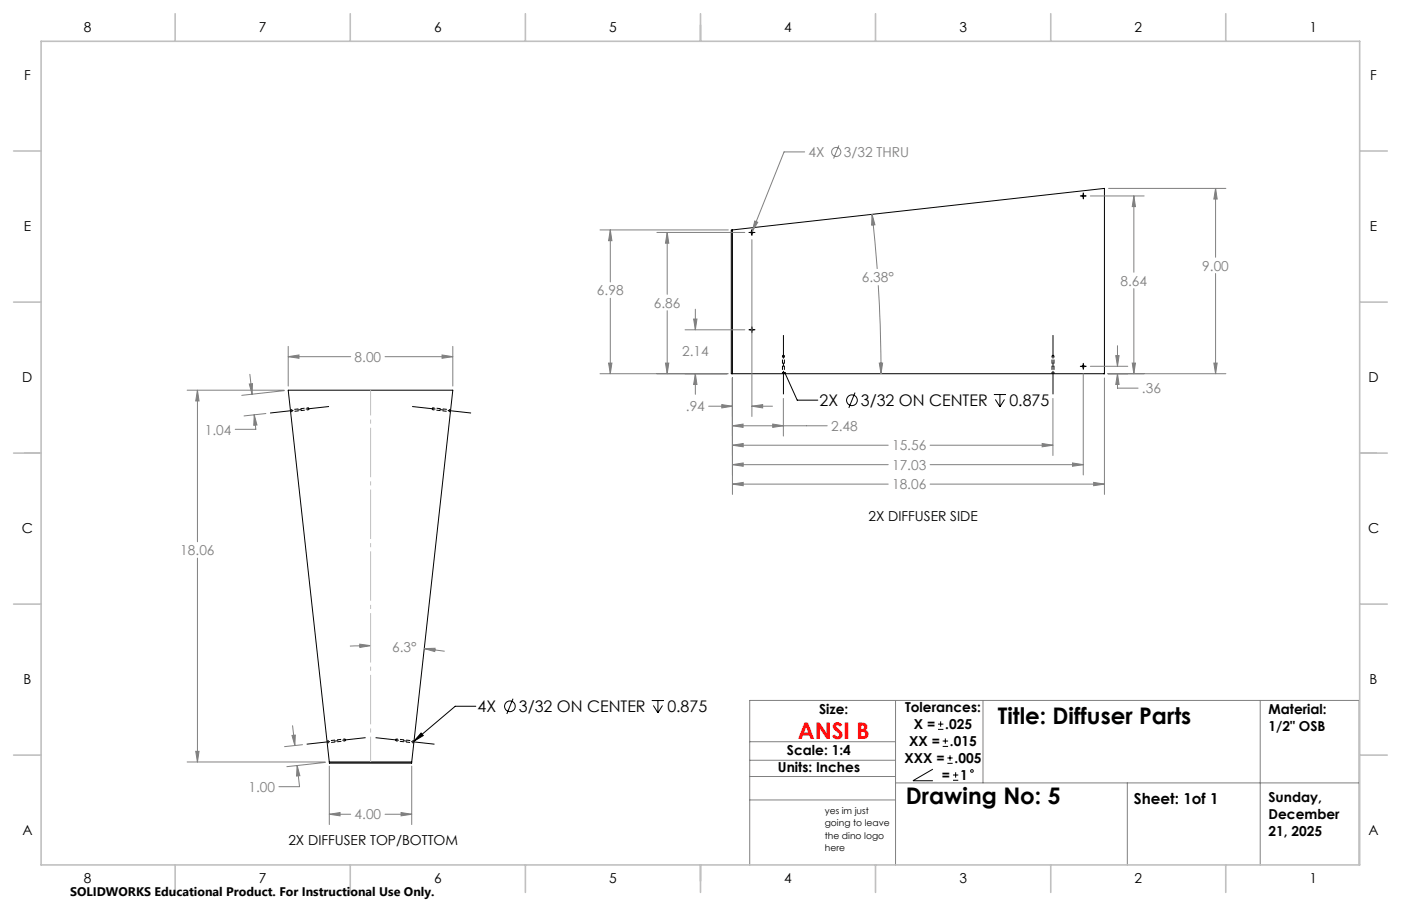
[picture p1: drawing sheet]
<svg xmlns="http://www.w3.org/2000/svg" width="432mm" height="279mm" viewBox="0 0 432 279" stroke-linecap="round" stroke-linejoin="round" font-family="sans-serif">
<g fill="none" stroke="#000" stroke-width=".31" stroke-dasharray="1.3 .6" stroke-linecap="butt">
<path d="M241.2 109.7h.6M241.2 109.7l.3-.2M241.5 109.5l.3 .2M324.2 109.7h.6M324.2 109.7l.3-.2M324.5 109.5l.3 .2M95.1 126.4l.2-.4M95.3 126l-.2-.2M133.2 126l.1 .4M133.4 125.8l-.2 .2M106.4 228.5l.1-.3M106.5 228.2l-.2-.3"/>
<path d="M121.9 228.2l.1 .3M122.1 227.9l-.2 .3"/>
</g>
<path d="M241.2 115.2v-5.5M241.8 109.7v5.5M324.2 115.2v-5.5M324.8 109.7v5.5M89.6 127l5.5-.6M95.1 125.8l-5.6 .6M133.3 126.4l5.5 .6M138.9 126.4l-5.5-.6M100.9 229.1l5.5-.6M106.3 227.9l-5.5 .6M122 228.5l5.6 .6M127.6 228.5l-5.5-.6" fill="none" stroke="#000" stroke-width=".31" stroke-dasharray="1.3 .6" stroke-dashoffset=".7" stroke-linecap="butt"/>
<g fill="none" stroke="#000" stroke-width=".31">
<path d="M333.9 59.5v1.8M225.4 70.9l115-12.8v57.2h-115zM225.7 70.9v44.4M230.8 71.7h1.9M231.7 70.8v1.8M333 60.4h1.8M230.8 101.7h1.9M231.7 100.8v1.8M241.9 115l3.8 8.4h6.4M333 113h1.8M333.9 112v1.9M263.5 121.1l-1.9 4.7"/>
<path d="M306.3 121.7h3.8M306.8 123.2l1.4 2.2M308.2 121.7v3.7M309.6 123.2l-1.4 2.2M146.6 217.8h-6.3l-12.7 10.8M158.1 215.5l-1.9 4.7M200.9 216h3.7M201.4 217.6l1.4 2.2M202.8 216v3.8M204.2 217.6l-1.4 2.2M101.5 235l-12.7-114.7h50.8l-12.7 114.7M101.5 235h25.4"/>
<path d="M101.5 235v.3h25.4v-.3M129.8 226.1l.7 .7-2.9 1.8zM287.5 237.2l-6.1 3.6h6.1M289.1 224.9h1.7M289.1 223.3h1.7M289.9 222.5v1.6M290.5 230.2h1.7M290.5 228.5h1.7M291.4 227.7v1.6M292 235.4h1.6M292 233.8h1.6M292.8 232.9v1.7"/>
<path d="M293.7 239h1.6M294.5 238.2v1.6M293.7 240.6h1.6"/>
<circle cx="231.8" cy="71.7" r=".29"/>
<circle cx="333.9" cy="60.4" r=".29"/>
<circle cx="231.8" cy="101.7" r=".29"/>
<circle cx="333.9" cy="113" r=".29"/>
<circle cx="262.6" cy="123.4" r="1.65"/>
<circle cx="157.2" cy="217.8" r="1.65"/>
<circle cx="299.6" cy="237.8" r=".41"/>
</g>
<path d="M95.1 126.4v-.6v.6M133.3 126.4l.1-.6-.1 .6M106.4 228.5l-.1-.6 .1 .6M122 228.5l.1-.6-.1 .6" fill="none" stroke="#000" stroke-width=".31" stroke-dasharray="1.3 .6" stroke-dashoffset=".6" stroke-linecap="butt"/>
<g fill="none" stroke="#808080" stroke-width=".31">
<path d="M248 46.8h-6.3l-9.9 24.6M258.6 44.8l-1.7 4.1M341.7 58.1h36.1M374.6 58.1l.5 3.3h-1zM374.6 58.1v21.2M184.9 70.9h39.6M188.1 70.9l.5 3.3h-1zM188.1 70.9v16.1M202.5 71.7h27.1M205.6 71.7l.5 3.3h-1zM205.6 71.7v19.1M231.7 73.9v54.5"/>
<path d="M232.6 68.2l.9 .3-1.7 2.9zM268.8 66.1l.9 3.2-1.1 .1zM268.8 66.1l1.6 16.8M336.1 60.4h16.5M349.5 60.4l.5 3.3h-1zM349.5 60.4v23.6M188.1 92v23.3M205.6 95.8v19.5M213.8 98.4h1l-.5 3.3zM214.3 95.4v6.3M270.7 88l.6 12.1 .2 15.2M349.5 89v26.3"/>
<path d="M374.6 84.3v31M76.8 118.4l1-.1-.1 3.3zM77 115.4l.7 6.2M88.8 110l3.3-.5v1zM88.8 106.8v12.3M88.8 110h19.3M118.7 110h20.9M136.2 109.5l3.4 .5-3.4 .5zM139.6 106.8v12.3M184.9 115.3h39.6M187.6 112h1l-.5 3.3zM205.1 112h1l-.5 3.3z"/>
<path d="M211.1 101.7h18.5M214.3 115.3l.5 3.3h-1zM214.3 115.3v6.3M225.7 116.5v36M271 112h1l-.5 3.3zM333.9 115.2v31.3M336.1 113h11.5M340.4 116.6v35.9M341.5 115.3h36.3M343.9 109.7h1l-.5 3.3zM344.4 115.3l.5 3.3h-1zM344.4 115.3v4.4h6.4"/>
<path d="M344.4 106.6v6.4M349 112h1l-.5 3.3zM374.1 112h1l-.5 3.3zM57.7 120.3h29.9M60.9 120.3l.4 3.3h-1zM60.9 120.3v46.8M78.4 127.9l.8 3.2-1 .1zM78.4 127.9l.4 4.5h-6.3M82 127.5l-6.8 .8M87.6 120.5l-13.1 1.4M218.4 125.3h7.3M222.5 124.8l3.2 .5-3.2 .5z"/>
<path d="M225.7 131.3l3.3-.5v1zM225.7 137.3l3.4-.5v1zM225.7 131.3h29.3M225.7 137.3h48.1M231.7 125.3l3.4-.5v1zM231.7 125.3h6.4M238.2 130.8l3.2 .5-3.2 .5zM241.4 122.9v11.6M286.7 137.3h37.8M321.2 136.8l3.3 .5-3.3 .5zM324.5 122.9v17.6M225.7 149.3l3.4-.5v1z"/>
<path d="M225.7 143.3l3.4-.5v1zM225.7 149.3h48.1M225.7 143.3h48.1M286.7 149.3h53.7M286.7 143.3h47.2M330.6 142.8l3.3 .5-3.3 .5zM337.1 148.8l3.3 .5-3.3 .5zM60.9 172.1v62.9M110.9 198.6l3.3 .5-3.3 .6zM114.2 199.1l-6.4 .1M130.8 200l3.3-.1-.1 1zM130.8 200l6.3 .8"/>
<path d="M276 216v50.8M303 216v25.4M388.4 216v50.8M57.7 235h42.5M60.3 231.7h1l-.4 3.3zM90 226.8l1-.1-.1 3.2zM90.2 223.8l.7 6.1M91.6 236.1l.8 3.1-1 .1zM91.6 236.1l.7 6.5h-6.3M93.2 229.7l-5.5 .6M100.2 235.1l-11.8 1.3M101.5 236.3v18"/>
<path d="M126.9 236.3v18M231.1 234.5h44.9M231.1 239.5h44.9M231.1 228.7h44.9M101.5 251.1l3.3-.5v1zM101.5 251.1h6.6M118.7 251.1h8.2M123.6 250.6l3.3 .5-3.3 .5zM231.1 246.7h44.9M276 241.4h142.9M347.5 241.4v25.4M231.1 266.8v-50.8h187.8v50.8"/>
<circle cx="257.7" cy="46.9" r="1.41"/>
</g>
<path d="M241.5 103.3v18.3M83.2 127.4l18.2-2M145.2 127.4l-18.2-2M324.5 121.6v-18.3M94.5 229.5l18.2-2M133.9 229.5l-18.1-2" fill="none" stroke="#000" stroke-width=".31" stroke-dasharray="15.2 1.3 1.3 1.3" stroke-dashoffset="8" stroke-linecap="butt"/>
<path d="M114.2 235v-114.7" fill="none" stroke="#c0c0c0" stroke-width=".31" stroke-dasharray="15.2 1.3 1.3 1.3" stroke-dashoffset="7.4" stroke-linecap="butt"/>
<g fill="none" stroke="#c0c0c0" stroke-width=".5">
<path d="M12.7 12.7h406.4v254h-406.4zM54 4.2v8.5M107.9 4.2v8.5M161.9 4.2v8.5M215.9 4.2v8.5M269.8 4.2v8.5M323.8 4.2v8.5M377.8 4.2v8.5M4.2 46.6h8.5M419.1 46.6h8.5M4.2 93.2h8.5M419.1 93.2h8.5"/>
<path d="M4.2 139.7h8.5M419.1 139.7h8.5M4.2 186.3h8.5M419.1 186.3h8.5M4.2 232.9h8.5M419.1 232.9h8.5M54 266.7v8.5M107.9 266.7v8.5M161.9 266.7v8.5M215.9 266.7v8.5M269.8 266.7v8.5M323.8 266.7v8.5"/>
<path d="M377.8 266.7v8.5"/>
</g>
<path d="M241.7 114.8a.34 .34 0 0 0 0 .6 .34 .34 0 0 0 .6-.3 .34 .34 0 0 0-.5-.3l.1 .2zM129.8 226.1l.7 .7-2.9 1.8z" fill="#000"/>
<g fill="#808080">
<path d="M374.1 112h1l-.5 3.3zM374.6 58.1l.5 3.3h-1zM337.1 148.8l3.3 .5-3.3 .5zM225.7 149.3l3.4-.5v1zM225.7 143.3l3.4-.5v1zM330.6 142.8l3.3 .5-3.3 .5zM205.1 112h1l-.5 3.3zM205.6 71.7l.5 3.3h-1zM349 112h1l-.5 3.3zM349.5 60.4l.5 3.3h-1zM222.5 124.8l3.2 .5-3.2 .5zM231.7 125.3l3.4-.5v1zM213.8 98.4h1l-.5 3.3zM214.3 115.3l.5 3.3h-1zM187.6 112h1l-.5 3.3zM188.1 70.9l.5 3.3h-1zM268.8 66.1l-.2 3.3 1.1-.1zM271 112l.5 3.3 .5-3.3zM225.7 131.3l3.3-.5v1zM238.2 130.8l3.2 .5-3.2 .5zM225.7 137.3l3.4-.5v1zM321.2 136.8l3.3 .5-3.3 .5zM232.6 68.2l-.8 3.2 1.7-2.9zM344.4 115.3l.5 3.3h-1zM343.9 109.7h1l-.5 3.3zM60.9 120.3l.4 3.3h-1zM60.3 231.7h1l-.4 3.3zM136.2 109.5l3.4 .5-3.4 .5zM88.8 110l3.3-.5v1zM101.5 251.1l3.3-.5v1zM123.6 250.6l3.3 .5-3.3 .5zM90 226.8l1-.1-.1 3.2zM91.6 236.1l.8 3.1-1 .1zM76.8 118.4l1-.1-.1 3.3zM78.4 127.9l.8 3.2-1 .1z"/>
<path d="M130.8 200l3.3-.1-.1 1zM110.9 198.6l3.3 .5-3.3 .6z"/>
</g>
<text font-size="7.1" fill="#f00" x="245.9" y="227.8">ANSI B</text>
<g font-size="7.1">
<text x="307.5" y="223.4">Title: Diffuser Parts</text>
<text x="279.2" y="248">Drawing No: 5</text>
</g>
<g font-size="4.9">
<text x="252.6" y="125.3">2X</text>
<text x="265.3" y="125.3">3/32 ON CENTER</text>
<text x="311.1" y="125.3">0.875</text>
<text x="147.2" y="219.7">4X</text>
<text x="159.9" y="219.7">3/32 ON CENTER</text>
<text x="205.7" y="219.7">0.875</text>
</g>
<text font-size="4.7" x="349.5" y="248.1">Sheet: 1of 1</text>
<g font-size="4.2">
<text x="25.8" y="9.9">8</text>
<text x="79.8" y="9.9">7</text>
<text x="133.8" y="9.9">6</text>
<text x="187.7" y="9.9">5</text>
<text x="241.7" y="9.9">4</text>
<text x="295.7" y="9.9">3</text>
<text x="349.7" y="9.9">2</text>
<text x="403.6" y="9.9">1</text>
<text x="7.4" y="24.7">F</text>
<text x="422.3" y="24.7">F</text>
<text x="7.3" y="71.3">E</text>
<text x="422.2" y="71.3">E</text>
<text x="6.9" y="117.8">D</text>
<text x="421.8" y="117.8">D</text>
<text x="267.7" y="160.6">2X DIFFUSER SIDE</text>
<text x="6.7" y="164.4">C</text>
<text x="421.6" y="164.4">C</text>
<text x="7.2" y="211">B</text>
<text x="422.1" y="211">B</text>
<text x="252.4" y="220.3">Size:</text>
<text x="279" y="219.7">Tolerances:</text>
<text x="391" y="220.3">Material:</text>
<text x="281.7" y="224.9">X =</text>
<text x="291.3" y="224.9">.025</text>
<text x="391" y="225.6">1/2&quot; OSB</text>
<text x="242.6" y="232.8">Scale: 1:4</text>
<text x="280.2" y="230.2">XX =</text>
<text x="292.8" y="230.2">.015</text>
<text x="239.8" y="238">Units: Inches</text>
<text x="278.8" y="235.4">XXX =</text>
<text x="294.2" y="235.4">.005</text>
<text x="290.3" y="240.6">=</text>
<text x="295.9" y="240.6">1</text>
<text x="391" y="247.5">Sunday,</text>
<text x="6.9" y="257.5">A</text>
<text x="391" y="252.7">December</text>
<text x="391" y="257.9">21, 2025</text>
<text x="421.8" y="257.5">A</text>
<text x="88.9" y="260.7">2X DIFFUSER TOP/BOTTOM</text>
<text x="25.8" y="272.4">8</text>
<text x="79.8" y="272.4">7</text>
<text x="133.8" y="272.4">6</text>
<text x="187.7" y="272.4">5</text>
<text x="241.7" y="272.4">4</text>
<text x="295.7" y="272.4">3</text>
<text x="349.7" y="272.4">2</text>
<text x="403.6" y="272.4">1</text>
</g>
<g font-size="4.2" fill="#808080">
<text x="249.2" y="48.4">4X</text>
<text x="260.1" y="48.4">3/32 THRU</text>
<text x="370.6" y="83.4">9.00</text>
<text x="265.6" y="87">6.38°</text>
<text x="345.4" y="88.1">8.64</text>
<text x="184" y="91">6.98</text>
<text x="201.5" y="94.9">6.86</text>
<text x="109.3" y="111.6">8.00</text>
<text x="210.2" y="109.9">2.14</text>
<text x="351.9" y="121.3">.36</text>
<text x="211.4" y="126.9">.94</text>
<text x="63.1" y="134">1.04</text>
<text x="256.1" y="132.9">2.48</text>
<text x="274.9" y="138.9">15.56</text>
<text x="274.9" y="144.9">17.03</text>
<text x="274.9" y="150.9">18.06</text>
<text x="55.6" y="171.2">18.06</text>
<text x="120.9" y="201.1">6.3°</text>
<text x="76.6" y="244.2">1.00</text>
<text x="109.3" y="252.7">4.00</text>
</g>
<text font-size="3.8" x="21.6" y="276.3">SOLIDWORKS Educational Product. For Instructional Use Only.</text>
<g font-size="2.8">
<text x="254.2" y="251">yes im just</text>
<text x="254.2" y="254.8">going to leave</text>
<text x="254.2" y="258.6">the dino logo</text>
<text x="254.2" y="262.4">here</text>
</g>
</svg>
